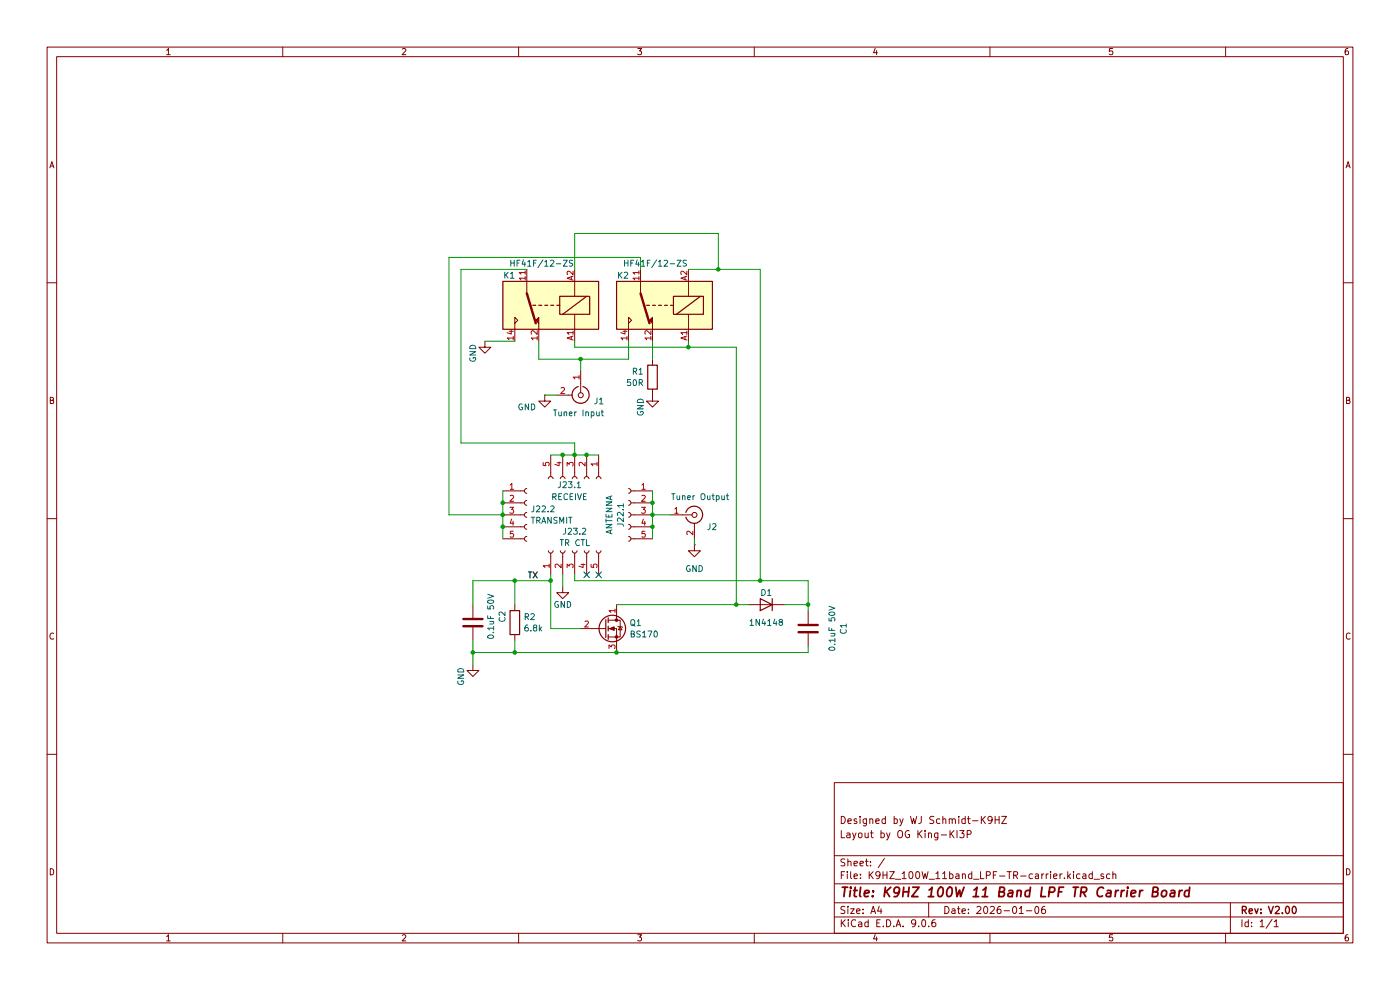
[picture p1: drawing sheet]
(kicad_sch
 (version 20250114)
 (generator "eeschema")
 (generator_version "9.0")
 (paper "A4")
 (title_block
  (title "K9HZ 100W 11 Band LPF TR Carrier Board")
  (date "2026-01-06")
  (rev "V2.00")
  (comment 1 "Layout by OG King-KI3P")
  (comment 2 "Designed by WJ Schmidt-K9HZ"))
 (lib_symbols
  (symbol "Connector:Conn_01x05_Socket"
   (pin_names
    (offset 1.016) (hide yes)) (exclude_from_sim no) (in_bom yes) (on_board yes)
   (property "Reference" "J" (at 0 7.62 0) (effects (font (size 1.27 1.27))))
   (property "Value" "Conn_01x05_Socket" (at 0 -7.62 0) (effects (font (size 1.27 1.27))))
   (property "Footprint" "" (at 0 0 0) (effects (font (size 1.27 1.27)) (hide yes)))
   (property "Datasheet" "~" (at 0 0 0) (effects (font (size 1.27 1.27)) (hide yes)))
   (property "Description" "Generic connector, single row, 01x05, script generated" (at 0 0 0) (effects (font (size 1.27 1.27)) (hide yes)))
   (property "ki_locked" "" (at 0 0 0) (effects (font (size 1.27 1.27))))
   (symbol "Conn_01x05_Socket_1_1"
    (polyline (pts (xy -1.27 5.08) (xy -0.508 5.08)) (stroke (width 0.1524) (type default)) (fill (type none)))
    (polyline (pts (xy -1.27 2.54) (xy -0.508 2.54)) (stroke (width 0.1524) (type default)) (fill (type none)))
    (polyline (pts (xy -1.27 0) (xy -0.508 0)) (stroke (width 0.1524) (type default)) (fill (type none)))
    (polyline (pts (xy -1.27 -2.54) (xy -0.508 -2.54)) (stroke (width 0.1524) (type default)) (fill (type none)))
    (polyline (pts (xy -1.27 -5.08) (xy -0.508 -5.08)) (stroke (width 0.1524) (type default)) (fill (type none)))
    (arc (start 0 4.572) (mid -0.5058 5.08) (end 0 5.588) (stroke (width 0.1524) (type default)) (fill (type none)))
    (arc (start 0 2.032) (mid -0.5058 2.54) (end 0 3.048) (stroke (width 0.1524) (type default)) (fill (type none)))
    (arc (start 0 -0.508) (mid -0.5058 0) (end 0 0.508) (stroke (width 0.1524) (type default)) (fill (type none)))
    (arc (start 0 -3.048) (mid -0.5058 -2.54) (end 0 -2.032) (stroke (width 0.1524) (type default)) (fill (type none)))
    (arc (start 0 -5.588) (mid -0.5058 -5.08) (end 0 -4.572) (stroke (width 0.1524) (type default)) (fill (type none)))
    (pin passive line (at -5.08 5.08 0) (length 3.81) (name "Pin_1" (effects (font (size 1.27 1.27)))) (number "1" (effects (font (size 1.27 1.27)))))
    (pin passive line (at -5.08 2.54 0) (length 3.81) (name "Pin_2" (effects (font (size 1.27 1.27)))) (number "2" (effects (font (size 1.27 1.27)))))
    (pin passive line (at -5.08 0 0) (length 3.81) (name "Pin_3" (effects (font (size 1.27 1.27)))) (number "3" (effects (font (size 1.27 1.27)))))
    (pin passive line (at -5.08 -2.54 0) (length 3.81) (name "Pin_4" (effects (font (size 1.27 1.27)))) (number "4" (effects (font (size 1.27 1.27)))))
    (pin passive line (at -5.08 -5.08 0) (length 3.81) (name "Pin_5" (effects (font (size 1.27 1.27)))) (number "5" (effects (font (size 1.27 1.27))))))
   (embedded_fonts no))
  (symbol "Connector:Conn_Coaxial"
   (pin_names
    (offset 1.016) (hide yes)) (exclude_from_sim no) (in_bom yes) (on_board yes)
   (property "Reference" "J" (at 0.254 3.048 0) (effects (font (size 1.27 1.27))))
   (property "Value" "Conn_Coaxial" (at 2.921 0 90) (effects (font (size 1.27 1.27))))
   (property "Footprint" "" (at 0 0 0) (effects (font (size 1.27 1.27)) (hide yes)))
   (property "Datasheet" "~" (at 0 0 0) (effects (font (size 1.27 1.27)) (hide yes)))
   (property "Description" "coaxial connector (BNC, SMA, SMB, SMC, Cinch/RCA, LEMO, ...)" (at 0 0 0) (effects (font (size 1.27 1.27)) (hide yes)))
   (symbol "Conn_Coaxial_0_1"
    (polyline (pts (xy -2.54 0) (xy -0.508 0)) (stroke (width 0) (type default)) (fill (type none)))
    (arc (start 1.778 0) (mid 0.222 -1.8079) (end -1.778 -0.508) (stroke (width 0.254) (type default)) (fill (type none)))
    (arc (start -1.778 0.508) (mid 0.2221 1.8084) (end 1.778 0) (stroke (width 0.254) (type default)) (fill (type none)))
    (circle (center 0 0) (radius 0.508) (stroke (width 0.2032) (type default)) (fill (type none)))
    (polyline (pts (xy 0 -2.54) (xy 0 -1.778)) (stroke (width 0) (type default)) (fill (type none))))
   (symbol "Conn_Coaxial_1_1"
    (pin passive line (at -5.08 0 0) (length 2.54) (name "In" (effects (font (size 1.27 1.27)))) (number "1" (effects (font (size 1.27 1.27)))))
    (pin passive line (at 0 -5.08 90) (length 2.54) (name "Ext" (effects (font (size 1.27 1.27)))) (number "2" (effects (font (size 1.27 1.27))))))
   (embedded_fonts no))
  (symbol "Device:C"
   (pin_numbers (hide yes))
   (pin_names
    (offset 0.254)) (exclude_from_sim no) (in_bom yes) (on_board yes)
   (property "Reference" "C" (at 0.635 2.54 0) (effects (font (size 1.27 1.27)) (justify left)))
   (property "Value" "C" (at 0.635 -2.54 0) (effects (font (size 1.27 1.27)) (justify left)))
   (property "Footprint" "" (at 0.9652 -3.81 0) (effects (font (size 1.27 1.27)) (hide yes)))
   (property "Datasheet" "~" (at 0 0 0) (effects (font (size 1.27 1.27)) (hide yes)))
   (property "Description" "Unpolarized capacitor" (at 0 0 0) (effects (font (size 1.27 1.27)) (hide yes)))
   (symbol "C_0_1"
    (polyline (pts (xy -2.032 0.762) (xy 2.032 0.762)) (stroke (width 0.508) (type default)) (fill (type none)))
    (polyline (pts (xy -2.032 -0.762) (xy 2.032 -0.762)) (stroke (width 0.508) (type default)) (fill (type none))))
   (symbol "C_1_1"
    (pin passive line (at 0 3.81 270) (length 2.794) (name "~" (effects (font (size 1.27 1.27)))) (number "1" (effects (font (size 1.27 1.27)))))
    (pin passive line (at 0 -3.81 90) (length 2.794) (name "~" (effects (font (size 1.27 1.27)))) (number "2" (effects (font (size 1.27 1.27))))))
   (embedded_fonts no))
  (symbol "Device:R"
   (pin_numbers (hide yes))
   (pin_names
    (offset 0)) (exclude_from_sim no) (in_bom yes) (on_board yes)
   (property "Reference" "R" (at 2.032 0 90) (effects (font (size 1.27 1.27))))
   (property "Value" "R" (at 0 0 90) (effects (font (size 1.27 1.27))))
   (property "Footprint" "" (at -1.778 0 90) (effects (font (size 1.27 1.27)) (hide yes)))
   (property "Datasheet" "~" (at 0 0 0) (effects (font (size 1.27 1.27)) (hide yes)))
   (property "Description" "Resistor" (at 0 0 0) (effects (font (size 1.27 1.27)) (hide yes)))
   (symbol "R_0_1"
    (rectangle (start -1.016 -2.54) (end 1.016 2.54) (stroke (width 0.254) (type default)) (fill (type none))))
   (symbol "R_1_1"
    (pin passive line (at 0 3.81 270) (length 1.27) (name "~" (effects (font (size 1.27 1.27)))) (number "1" (effects (font (size 1.27 1.27)))))
    (pin passive line (at 0 -3.81 90) (length 1.27) (name "~" (effects (font (size 1.27 1.27)))) (number "2" (effects (font (size 1.27 1.27))))))
   (embedded_fonts no))
  (symbol "Diode:1N4148"
   (pin_numbers (hide yes))
   (pin_names (hide yes)) (exclude_from_sim no) (in_bom yes) (on_board yes)
   (property "Reference" "D" (at 0 2.54 0) (effects (font (size 1.27 1.27))))
   (property "Value" "1N4148" (at 0 -2.54 0) (effects (font (size 1.27 1.27))))
   (property "Footprint" "Diode_THT:D_DO-35_SOD27_P7.62mm_Horizontal" (at 0 0 0) (effects (font (size 1.27 1.27)) (hide yes)))
   (property "Datasheet" "https://assets.nexperia.com/documents/data-sheet/1N4148_1N4448.pdf" (at 0 0 0) (effects (font (size 1.27 1.27)) (hide yes)))
   (property "Description" "100V 0.15A standard switching diode, DO-35" (at 0 0 0) (effects (font (size 1.27 1.27)) (hide yes)))
   (property "Sim.Device" "D" (at 0 0 0) (effects (font (size 1.27 1.27)) (hide yes)))
   (property "Sim.Pins" "1=K 2=A" (at 0 0 0) (effects (font (size 1.27 1.27)) (hide yes)))
   (symbol "1N4148_0_1"
    (polyline (pts (xy -1.27 1.27) (xy -1.27 -1.27)) (stroke (width 0.254) (type default)) (fill (type none)))
    (polyline (pts (xy 1.27 1.27) (xy 1.27 -1.27) (xy -1.27 0) (xy 1.27 1.27)) (stroke (width 0.254) (type default)) (fill (type none)))
    (polyline (pts (xy 1.27 0) (xy -1.27 0)) (stroke (width 0) (type default)) (fill (type none))))
   (symbol "1N4148_1_1"
    (pin passive line (at -3.81 0 0) (length 2.54) (name "K" (effects (font (size 1.27 1.27)))) (number "1" (effects (font (size 1.27 1.27)))))
    (pin passive line (at 3.81 0 180) (length 2.54) (name "A" (effects (font (size 1.27 1.27)))) (number "2" (effects (font (size 1.27 1.27))))))
   (embedded_fonts no))
  (symbol "GND_1"
   (power)
   (pin_numbers (hide yes))
   (pin_names
    (offset 0) (hide yes)) (exclude_from_sim no) (in_bom yes) (on_board yes)
   (property "Reference" "#PWR" (at 0 -6.35 0) (effects (font (size 1.27 1.27)) (hide yes)))
   (property "Value" "GND" (at 0 -3.81 0) (effects (font (size 1.27 1.27))))
   (property "Footprint" "" (at 0 0 0) (effects (font (size 1.27 1.27)) (hide yes)))
   (property "Datasheet" "" (at 0 0 0) (effects (font (size 1.27 1.27)) (hide yes)))
   (property "Description" "Power symbol creates a global label with name \"GND\" , ground" (at 0 0 0) (effects (font (size 1.27 1.27)) (hide yes)))
   (symbol "GND_1_0_1"
    (polyline (pts (xy 0 0) (xy 0 -1.27) (xy 1.27 -1.27) (xy 0 -2.54) (xy -1.27 -1.27) (xy 0 -1.27)) (stroke (width 0) (type default)) (fill (type none))))
   (symbol "GND_1_1_1"
    (pin power_in line (at 0 0 270) (length 0) (name "~" (effects (font (size 1.27 1.27)))) (number "1" (effects (font (size 1.27 1.27))))))
   (embedded_fonts no))
  (symbol "GND_2"
   (power)
   (pin_numbers (hide yes))
   (pin_names
    (offset 0) (hide yes)) (exclude_from_sim no) (in_bom yes) (on_board yes)
   (property "Reference" "#PWR" (at 0 -6.35 0) (effects (font (size 1.27 1.27)) (hide yes)))
   (property "Value" "GND" (at 0 -3.81 0) (effects (font (size 1.27 1.27))))
   (property "Footprint" "" (at 0 0 0) (effects (font (size 1.27 1.27)) (hide yes)))
   (property "Datasheet" "" (at 0 0 0) (effects (font (size 1.27 1.27)) (hide yes)))
   (property "Description" "Power symbol creates a global label with name \"GND\" , ground" (at 0 0 0) (effects (font (size 1.27 1.27)) (hide yes)))
   (symbol "GND_2_0_1"
    (polyline (pts (xy 0 0) (xy 0 -1.27) (xy 1.27 -1.27) (xy 0 -2.54) (xy -1.27 -1.27) (xy 0 -1.27)) (stroke (width 0) (type default)) (fill (type none))))
   (symbol "GND_2_1_1"
    (pin power_in line (at 0 0 270) (length 0) (name "~" (effects (font (size 1.27 1.27)))) (number "1" (effects (font (size 1.27 1.27))))))
   (embedded_fonts no))
  (symbol "Relay:Relay_SPDT" (exclude_from_sim no) (in_bom yes) (on_board yes)
   (property "Reference" "K" (at 11.43 3.81 0) (effects (font (size 1.27 1.27)) (justify left)))
   (property "Value" "Relay_SPDT" (at 11.43 1.27 0) (effects (font (size 1.27 1.27)) (justify left)))
   (property "Footprint" "" (at 11.43 -1.27 0) (effects (font (size 1.27 1.27)) (justify left) (hide yes)))
   (property "Datasheet" "~" (at 0 0 0) (effects (font (size 1.27 1.27)) (hide yes)))
   (property "Description" "Monostable Relay SPDT, EN50005" (at 0 0 0) (effects (font (size 1.27 1.27)) (hide yes)))
   (symbol "Relay_SPDT_0_0"
    (polyline (pts (xy 7.62 5.08) (xy 7.62 2.54) (xy 6.985 3.175) (xy 7.62 3.81)) (stroke (width 0) (type default)) (fill (type none))))
   (symbol "Relay_SPDT_0_1"
    (rectangle (start -10.16 5.08) (end 10.16 -5.08) (stroke (width 0.254) (type default)) (fill (type background)))
    (rectangle (start -8.255 1.905) (end -1.905 -1.905) (stroke (width 0.254) (type default)) (fill (type none)))
    (polyline (pts (xy -7.62 -1.905) (xy -2.54 1.905)) (stroke (width 0.254) (type default)) (fill (type none)))
    (polyline (pts (xy -5.08 5.08) (xy -5.08 1.905)) (stroke (width 0) (type default)) (fill (type none)))
    (polyline (pts (xy -5.08 -5.08) (xy -5.08 -1.905)) (stroke (width 0) (type default)) (fill (type none)))
    (polyline (pts (xy -1.905 0) (xy -1.27 0)) (stroke (width 0.254) (type default)) (fill (type none)))
    (polyline (pts (xy -0.635 0) (xy 0 0)) (stroke (width 0.254) (type default)) (fill (type none)))
    (polyline (pts (xy 0.635 0) (xy 1.27 0)) (stroke (width 0.254) (type default)) (fill (type none)))
    (polyline (pts (xy 1.905 0) (xy 2.54 0)) (stroke (width 0.254) (type default)) (fill (type none)))
    (polyline (pts (xy 2.54 5.08) (xy 2.54 2.54) (xy 3.175 3.175) (xy 2.54 3.81)) (stroke (width 0) (type default)) (fill (type outline)))
    (polyline (pts (xy 3.175 0) (xy 3.81 0)) (stroke (width 0.254) (type default)) (fill (type none)))
    (polyline (pts (xy 5.08 -2.54) (xy 3.175 3.81)) (stroke (width 0.508) (type default)) (fill (type none)))
    (polyline (pts (xy 5.08 -2.54) (xy 5.08 -5.08)) (stroke (width 0) (type default)) (fill (type none))))
   (symbol "Relay_SPDT_1_1"
    (pin passive line (at -5.08 7.62 270) (length 2.54) (name "~" (effects (font (size 1.27 1.27)))) (number "A1" (effects (font (size 1.27 1.27)))))
    (pin passive line (at -5.08 -7.62 90) (length 2.54) (name "~" (effects (font (size 1.27 1.27)))) (number "A2" (effects (font (size 1.27 1.27)))))
    (pin passive line (at 2.54 7.62 270) (length 2.54) (name "~" (effects (font (size 1.27 1.27)))) (number "12" (effects (font (size 1.27 1.27)))))
    (pin passive line (at 5.08 -7.62 90) (length 2.54) (name "~" (effects (font (size 1.27 1.27)))) (number "11" (effects (font (size 1.27 1.27)))))
    (pin passive line (at 7.62 7.62 270) (length 2.54) (name "~" (effects (font (size 1.27 1.27)))) (number "14" (effects (font (size 1.27 1.27))))))
   (embedded_fonts no))
  (symbol "Transistor_FET:BS170"
   (pin_names (hide yes)) (exclude_from_sim no) (in_bom yes) (on_board yes)
   (property "Reference" "Q" (at 5.08 1.905 0) (effects (font (size 1.27 1.27)) (justify left)))
   (property "Value" "BS170" (at 5.08 0 0) (effects (font (size 1.27 1.27)) (justify left)))
   (property "Footprint" "Package_TO_SOT_THT:TO-92_Inline" (at 5.08 -1.905 0) (effects (font (size 1.27 1.27)
    (italic yes)) (justify left) (hide yes)))
   (property "Datasheet" "https://www.onsemi.com/pub/Collateral/BS170-D.PDF" (at 5.08 -3.81 0) (effects (font (size 1.27 1.27)) (justify left) (hide yes)))
   (property "Description" "0.5A Id, 60V Vds, N-Channel MOSFET, TO-92" (at 0 0 0) (effects (font (size 1.27 1.27)) (hide yes)))
   (symbol "BS170_0_1"
    (polyline (pts (xy 0.254 1.905) (xy 0.254 -1.905)) (stroke (width 0.254) (type default)) (fill (type none)))
    (polyline (pts (xy 0.254 0) (xy -2.54 0)) (stroke (width 0) (type default)) (fill (type none)))
    (polyline (pts (xy 0.762 2.286) (xy 0.762 1.27)) (stroke (width 0.254) (type default)) (fill (type none)))
    (polyline (pts (xy 0.762 0.508) (xy 0.762 -0.508)) (stroke (width 0.254) (type default)) (fill (type none)))
    (polyline (pts (xy 0.762 -1.27) (xy 0.762 -2.286)) (stroke (width 0.254) (type default)) (fill (type none)))
    (polyline (pts (xy 0.762 -1.778) (xy 3.302 -1.778) (xy 3.302 1.778) (xy 0.762 1.778)) (stroke (width 0) (type default)) (fill (type none)))
    (polyline (pts (xy 1.016 0) (xy 2.032 0.381) (xy 2.032 -0.381) (xy 1.016 0)) (stroke (width 0) (type default)) (fill (type outline)))
    (circle (center 1.651 0) (radius 2.794) (stroke (width 0.254) (type default)) (fill (type none)))
    (polyline (pts (xy 2.54 2.54) (xy 2.54 1.778)) (stroke (width 0) (type default)) (fill (type none)))
    (circle (center 2.54 1.778) (radius 0.254) (stroke (width 0) (type default)) (fill (type outline)))
    (circle (center 2.54 -1.778) (radius 0.254) (stroke (width 0) (type default)) (fill (type outline)))
    (polyline (pts (xy 2.54 -2.54) (xy 2.54 0) (xy 0.762 0)) (stroke (width 0) (type default)) (fill (type none)))
    (polyline (pts (xy 2.794 0.508) (xy 2.921 0.381) (xy 3.683 0.381) (xy 3.81 0.254)) (stroke (width 0) (type default)) (fill (type none)))
    (polyline (pts (xy 3.302 0.381) (xy 2.921 -0.254) (xy 3.683 -0.254) (xy 3.302 0.381)) (stroke (width 0) (type default)) (fill (type none))))
   (symbol "BS170_1_1"
    (pin input line (at -5.08 0 0) (length 2.54) (name "G" (effects (font (size 1.27 1.27)))) (number "2" (effects (font (size 1.27 1.27)))))
    (pin passive line (at 2.54 5.08 270) (length 2.54) (name "D" (effects (font (size 1.27 1.27)))) (number "1" (effects (font (size 1.27 1.27)))))
    (pin passive line (at 2.54 -5.08 90) (length 2.54) (name "S" (effects (font (size 1.27 1.27)))) (number "3" (effects (font (size 1.27 1.27))))))
   (embedded_fonts no))
  (symbol "power:GND"
   (power)
   (pin_names
    (offset 0)) (exclude_from_sim no) (in_bom yes) (on_board yes)
   (property "Reference" "#PWR" (at 0 -6.35 0) (effects (font (size 1.27 1.27)) (hide yes)))
   (property "Value" "GND" (at 0 -3.81 0) (effects (font (size 1.27 1.27))))
   (property "Footprint" "" (at 0 0 0) (effects (font (size 1.27 1.27)) (hide yes)))
   (property "Datasheet" "" (at 0 0 0) (effects (font (size 1.27 1.27)) (hide yes)))
   (property "Description" "Power symbol creates a global label with name \"GND\" , ground" (at 0 0 0) (effects (font (size 1.27 1.27)) (hide yes)))
   (symbol "GND_0_1"
    (polyline (pts (xy 0 0) (xy 0 -1.27) (xy 1.27 -1.27) (xy 0 -2.54) (xy -1.27 -1.27) (xy 0 -1.27)) (stroke (width 0) (type default)) (fill (type none))))
   (symbol "GND_1_1"
    (pin power_in line (at 0 0 270) (length 0) (hide yes) (name "GND" (effects (font (size 1.27 1.27)))) (number "1" (effects (font (size 1.27 1.27))))))
   (embedded_fonts no)))
 (junction
  (at 156.21 128.27)
  (diameter 0)
  (color 0 0 0 0))
 (junction
  (at 106.68 106.68)
  (diameter 0)
  (color 0 0 0 0))
 (junction
  (at 138.43 111.76)
  (diameter 0)
  (color 0 0 0 0))
 (junction
  (at 138.43 106.68)
  (diameter 0)
  (color 0 0 0 0))
 (junction
  (at 161.29 123.19)
  (diameter 0)
  (color 0 0 0 0))
 (junction
  (at 106.68 109.22)
  (diameter 0)
  (color 0 0 0 0))
 (junction
  (at 121.92 96.52)
  (diameter 0)
  (color 0 0 0 0))
 (junction
  (at 152.4 57.15)
  (diameter 0)
  (color 0 0 0 0))
 (junction
  (at 138.43 109.22)
  (diameter 0)
  (color 0 0 0 0))
 (junction
  (at 106.68 111.76)
  (diameter 0)
  (color 0 0 0 0))
 (junction
  (at 124.46 96.52)
  (diameter 0)
  (color 0 0 0 0))
 (junction
  (at 100.33 138.43)
  (diameter 0)
  (color 0 0 0 0))
 (junction
  (at 116.84 123.19)
  (diameter 0)
  (color 0 0 0 0))
 (junction
  (at 109.22 123.19)
  (diameter 0)
  (color 0 0 0 0))
 (junction
  (at 130.81 138.43)
  (diameter 0)
  (color 0 0 0 0))
 (junction
  (at 119.38 96.52)
  (diameter 0)
  (color 0 0 0 0))
 (junction
  (at 109.22 138.43)
  (diameter 0)
  (color 0 0 0 0))
 (junction
  (at 171.45 128.27)
  (diameter 0)
  (color 0 0 0 0))
 (junction
  (at 123.19 76.2)
  (diameter 0)
  (color 0 0 0 0))
 (junction
  (at 146.05 73.66)
  (diameter 0)
  (color 0 0 0 0))
 (no_connect
  (at 124.46 121.92))
 (no_connect
  (at 127 121.92))
 (wire
  (pts (xy 100.33 123.19) (xy 109.22 123.19))
  (stroke (width 0) (type default)))
 (wire
  (pts (xy 109.22 123.19) (xy 116.84 123.19))
  (stroke (width 0) (type default)))
 (wire
  (pts (xy 171.45 128.27) (xy 171.45 129.54))
  (stroke (width 0) (type default)))
 (wire
  (pts (xy 146.05 57.15) (xy 152.4 57.15))
  (stroke (width 0) (type default)))
 (wire
  (pts (xy 121.92 96.52) (xy 124.46 96.52))
  (stroke (width 0) (type default)))
 (wire
  (pts (xy 95.25 54.61) (xy 95.25 109.22))
  (stroke (width 0) (type default)))
 (wire
  (pts (xy 106.68 109.22) (xy 106.68 111.76))
  (stroke (width 0) (type default)))
 (wire
  (pts (xy 121.92 49.53) (xy 152.4 49.53))
  (stroke (width 0) (type default)))
 (wire
  (pts (xy 121.92 123.19) (xy 161.29 123.19))
  (stroke (width 0) (type default)))
 (wire
  (pts (xy 95.25 109.22) (xy 106.68 109.22))
  (stroke (width 0) (type default)))
 (wire
  (pts (xy 130.81 128.27) (xy 156.21 128.27))
  (stroke (width 0) (type default)))
 (wire
  (pts (xy 121.92 73.66) (xy 146.05 73.66))
  (stroke (width 0) (type default)))
 (wire
  (pts (xy 135.89 54.61) (xy 95.25 54.61))
  (stroke (width 0) (type default)))
 (wire
  (pts (xy 119.38 121.92) (xy 119.38 124.46))
  (stroke (width 0) (type default)))
 (wire
  (pts (xy 100.33 140.97) (xy 100.33 138.43))
  (stroke (width 0) (type default)))
 (wire
  (pts (xy 161.29 123.19) (xy 171.45 123.19))
  (stroke (width 0) (type default)))
 (wire
  (pts (xy 138.43 106.68) (xy 138.43 109.22))
  (stroke (width 0) (type default)))
 (wire
  (pts (xy 102.87 72.39) (xy 109.22 72.39))
  (stroke (width 0) (type default)))
 (wire
  (pts (xy 152.4 49.53) (xy 152.4 57.15))
  (stroke (width 0) (type default)))
 (wire
  (pts (xy 109.22 123.19) (xy 109.22 128.27))
  (stroke (width 0) (type default)))
 (wire
  (pts (xy 138.43 104.14) (xy 138.43 106.68))
  (stroke (width 0) (type default)))
 (wire
  (pts (xy 100.33 128.27) (xy 100.33 123.19))
  (stroke (width 0) (type default)))
 (wire
  (pts (xy 171.45 137.16) (xy 171.45 138.43))
  (stroke (width 0) (type default)))
 (wire
  (pts (xy 114.3 76.2) (xy 123.19 76.2))
  (stroke (width 0) (type default)))
 (wire
  (pts (xy 121.92 96.52) (xy 121.92 93.98))
  (stroke (width 0) (type default)))
 (wire
  (pts (xy 123.19 76.2) (xy 133.35 76.2))
  (stroke (width 0) (type default)))
 (wire
  (pts (xy 121.92 93.98) (xy 97.79 93.98))
  (stroke (width 0) (type default)))
 (wire
  (pts (xy 106.68 111.76) (xy 106.68 114.3))
  (stroke (width 0) (type default)))
 (wire
  (pts (xy 133.35 76.2) (xy 133.35 72.39))
  (stroke (width 0) (type default)))
 (wire
  (pts (xy 119.38 96.52) (xy 121.92 96.52))
  (stroke (width 0) (type default)))
 (wire
  (pts (xy 147.32 114.3) (xy 147.32 115.57))
  (stroke (width 0) (type default)))
 (wire
  (pts (xy 97.79 93.98) (xy 97.79 57.15))
  (stroke (width 0) (type default)))
 (wire
  (pts (xy 123.19 76.2) (xy 123.19 78.74))
  (stroke (width 0) (type default)))
 (wire
  (pts (xy 171.45 128.27) (xy 166.37 128.27))
  (stroke (width 0) (type default)))
 (wire
  (pts (xy 138.43 111.76) (xy 138.43 114.3))
  (stroke (width 0) (type default)))
 (wire
  (pts (xy 171.45 123.19) (xy 171.45 128.27))
  (stroke (width 0) (type default)))
 (wire
  (pts (xy 156.21 73.66) (xy 156.21 128.27))
  (stroke (width 0) (type default)))
 (wire
  (pts (xy 138.43 109.22) (xy 138.43 111.76))
  (stroke (width 0) (type default)))
 (wire
  (pts (xy 116.84 96.52) (xy 119.38 96.52))
  (stroke (width 0) (type default)))
 (wire
  (pts (xy 109.22 138.43) (xy 130.81 138.43))
  (stroke (width 0) (type default)))
 (wire
  (pts (xy 121.92 72.39) (xy 121.92 73.66))
  (stroke (width 0) (type default)))
 (wire
  (pts (xy 100.33 138.43) (xy 109.22 138.43))
  (stroke (width 0) (type default)))
 (wire
  (pts (xy 106.68 106.68) (xy 106.68 109.22))
  (stroke (width 0) (type default)))
 (wire
  (pts (xy 135.89 57.15) (xy 135.89 54.61))
  (stroke (width 0) (type default)))
 (wire
  (pts (xy 124.46 96.52) (xy 127 96.52))
  (stroke (width 0) (type default)))
 (wire
  (pts (xy 146.05 73.66) (xy 146.05 72.39))
  (stroke (width 0) (type default)))
 (wire
  (pts (xy 156.21 73.66) (xy 146.05 73.66))
  (stroke (width 0) (type default)))
 (wire
  (pts (xy 156.21 128.27) (xy 158.75 128.27))
  (stroke (width 0) (type default)))
 (wire
  (pts (xy 115.57 83.82) (xy 118.11 83.82))
  (stroke (width 0) (type default)))
 (wire
  (pts (xy 138.43 109.22) (xy 142.24 109.22))
  (stroke (width 0) (type default)))
 (wire
  (pts (xy 121.92 57.15) (xy 121.92 49.53))
  (stroke (width 0) (type default)))
 (wire
  (pts (xy 116.84 123.19) (xy 116.84 133.35))
  (stroke (width 0) (type default)))
 (wire
  (pts (xy 114.3 72.39) (xy 114.3 76.2))
  (stroke (width 0) (type default)))
 (wire
  (pts (xy 138.43 72.39) (xy 138.43 76.2))
  (stroke (width 0) (type default)))
 (wire
  (pts (xy 100.33 138.43) (xy 100.33 135.89))
  (stroke (width 0) (type default)))
 (wire
  (pts (xy 106.68 104.14) (xy 106.68 106.68))
  (stroke (width 0) (type default)))
 (wire
  (pts (xy 161.29 57.15) (xy 152.4 57.15))
  (stroke (width 0) (type default)))
 (wire
  (pts (xy 116.84 133.35) (xy 123.19 133.35))
  (stroke (width 0) (type default)))
 (wire
  (pts (xy 116.84 123.19) (xy 116.84 121.92))
  (stroke (width 0) (type default)))
 (wire
  (pts (xy 121.92 121.92) (xy 121.92 123.19))
  (stroke (width 0) (type default)))
 (wire
  (pts (xy 171.45 138.43) (xy 130.81 138.43))
  (stroke (width 0) (type default)))
 (wire
  (pts (xy 111.76 57.15) (xy 97.79 57.15))
  (stroke (width 0) (type default)))
 (wire
  (pts (xy 161.29 57.15) (xy 161.29 123.19))
  (stroke (width 0) (type default)))
 (wire
  (pts (xy 109.22 138.43) (xy 109.22 135.89))
  (stroke (width 0) (type default)))
 (label "TX"
  (at 114.3 123.19 180)
  (effects (font (size 1.27 1.27)
    (bold yes)) (justify right bottom)))
 (symbol
  (lib_id "power:GND")
  (at 102.87 72.39 0)
  (mirror y)
  (unit 1)
  (exclude_from_sim no)
  (in_bom yes)
  (on_board yes)
  (dnp no)
  (property "Reference" "#PWR04" (at 102.87 78.74 0) (effects (font (size 1.27 1.27)) (hide yes)))
  (property "Value" "GND" (at 100.33 74.93 90) (effects (font (size 1.27 1.27))))
  (property "Footprint" "" (at 102.87 72.39 0) (effects (font (size 1.27 1.27)) (hide yes)))
  (property "Datasheet" "" (at 102.87 72.39 0) (effects (font (size 1.27 1.27)) (hide yes)))
  (property "Description" "" (at 102.87 72.39 0) (effects (font (size 1.27 1.27)) (hide yes)))
  (pin "1"))
 (symbol
  (lib_id "Relay:Relay_SPDT")
  (at 116.84 64.77 180)
  (unit 1)
  (exclude_from_sim no)
  (in_bom yes)
  (on_board yes)
  (dnp no)
  (property "Reference" "K1" (at 106.68 58.42 0) (effects (font (size 1.27 1.27)) (justify right)))
  (property "Value" "HF41F/12-ZS" (at 107.95 55.88 0) (effects (font (size 1.27 1.27)) (justify right)))
  (property "Footprint" "T41_Library:Relay_SPDT_HF41F12-ZS" (at 105.41 63.5 0) (effects (font (size 1.27 1.27)) (justify left) (hide yes)))
  (property "Datasheet" "~" (at 116.84 64.77 0) (effects (font (size 1.27 1.27)) (hide yes)))
  (property "Description" "" (at 116.84 64.77 0) (effects (font (size 1.27 1.27)) (hide yes)))
  (property "Mouser Part Number" "" (at 116.84 64.77 0) (effects (font (size 1.27 1.27)) (hide yes)))
  (property "taydaelectronics.com" "" (at 116.84 64.77 0) (effects (font (size 1.27 1.27)) (hide yes)))
  (pin "A1")
  (pin "12")
  (pin "14")
  (pin "A2")
  (pin "11"))
 (symbol
  (lib_name "GND_2")
  (lib_id "power:GND")
  (at 147.32 115.57 0)
  (unit 1)
  (exclude_from_sim no)
  (in_bom yes)
  (on_board yes)
  (dnp no)
  (fields_autoplaced yes)
  (property "Reference" "#PWR03" (at 147.32 121.92 0) (effects (font (size 1.27 1.27)) (hide yes)))
  (property "Value" "GND" (at 147.32 120.65 0) (effects (font (size 1.27 1.27))))
  (property "Footprint" "" (at 147.32 115.57 0) (effects (font (size 1.27 1.27)) (hide yes)))
  (property "Datasheet" "" (at 147.32 115.57 0) (effects (font (size 1.27 1.27)) (hide yes)))
  (property "Description" "Power symbol creates a global label with name \"GND\" , ground" (at 147.32 115.57 0) (effects (font (size 1.27 1.27)) (hide yes)))
  (pin "1"))
 (symbol
  (lib_id "Device:R")
  (at 138.43 80.01 0)
  (mirror y)
  (unit 1)
  (exclude_from_sim no)
  (in_bom yes)
  (on_board yes)
  (dnp no)
  (property "Reference" "R1" (at 136.652 78.7979 0) (effects (font (size 1.27 1.27)) (justify left)))
  (property "Value" "50R" (at 136.652 81.2221 0) (effects (font (size 1.27 1.27)) (justify left)))
  (property "Footprint" "Resistor_SMD:R_1206_3216Metric" (at 140.208 80.01 90) (effects (font (size 1.27 1.27)) (hide yes)))
  (property "Datasheet" "~" (at 138.43 80.01 0) (effects (font (size 1.27 1.27)) (hide yes)))
  (property "Description" "" (at 138.43 80.01 0) (effects (font (size 1.27 1.27)) (hide yes)))
  (property "Mouser Part Number" "71-CRCW120649R9FKEAC" (at 138.43 80.01 0) (effects (font (size 1.27 1.27)) (hide yes)))
  (property "taydaelectronics.com" "" (at 138.43 80.01 0) (effects (font (size 1.27 1.27)) (hide yes)))
  (pin "1")
  (pin "2"))
 (symbol
  (lib_id "power:GND")
  (at 138.43 83.82 0)
  (mirror y)
  (unit 1)
  (exclude_from_sim no)
  (in_bom yes)
  (on_board yes)
  (dnp no)
  (property "Reference" "#PWR05" (at 138.43 90.17 0) (effects (font (size 1.27 1.27)) (hide yes)))
  (property "Value" "GND" (at 135.89 86.36 90) (effects (font (size 1.27 1.27))))
  (property "Footprint" "" (at 138.43 83.82 0) (effects (font (size 1.27 1.27)) (hide yes)))
  (property "Datasheet" "" (at 138.43 83.82 0) (effects (font (size 1.27 1.27)) (hide yes)))
  (property "Description" "" (at 138.43 83.82 0) (effects (font (size 1.27 1.27)) (hide yes)))
  (pin "1"))
 (symbol
  (lib_id "Connector:Conn_01x05_Socket")
  (at 133.35 109.22 0)
  (mirror y)
  (unit 1)
  (exclude_from_sim no)
  (in_bom yes)
  (on_board yes)
  (dnp no)
  (fields_autoplaced yes)
  (property "Reference" "J22.1" (at 131.6807 109.22 90) (effects (font (size 1.27 1.27))))
  (property "Value" "ANTENNA" (at 129.2565 109.22 90) (effects (font (size 1.27 1.27))))
  (property "Footprint" "Connector_PinSocket_2.54mm:PinSocket_1x05_P2.54mm_Vertical" (at 133.35 109.22 0) (effects (font (size 1.27 1.27)) (hide yes)))
  (property "Datasheet" "~" (at 133.35 109.22 0) (effects (font (size 1.27 1.27)) (hide yes)))
  (property "Description" "" (at 133.35 109.22 0) (effects (font (size 1.27 1.27)) (hide yes)))
  (property "Mouser Part Number" "" (at 133.35 109.22 0) (effects (font (size 1.27 1.27)) (hide yes)))
  (property "taydaelectronics.com" "A-5776" (at 133.35 109.22 0) (effects (font (size 1.27 1.27)) (hide yes)))
  (pin "4")
  (pin "3")
  (pin "1")
  (pin "2")
  (pin "5"))
 (symbol
  (lib_id "power:GND")
  (at 119.38 124.46 0)
  (mirror y)
  (unit 1)
  (exclude_from_sim no)
  (in_bom yes)
  (on_board yes)
  (dnp no)
  (property "Reference" "#PWR0205" (at 119.38 130.81 0) (effects (font (size 1.27 1.27)) (hide yes)))
  (property "Value" "GND" (at 119.38 128.27 0) (effects (font (size 1.27 1.27))))
  (property "Footprint" "" (at 119.38 124.46 0) (effects (font (size 1.27 1.27)) (hide yes)))
  (property "Datasheet" "" (at 119.38 124.46 0) (effects (font (size 1.27 1.27)) (hide yes)))
  (property "Description" "" (at 119.38 124.46 0) (effects (font (size 1.27 1.27)) (hide yes)))
  (pin "1"))
 (symbol
  (lib_id "Connector:Conn_01x05_Socket")
  (at 121.92 116.84 90)
  (unit 1)
  (exclude_from_sim no)
  (in_bom yes)
  (on_board yes)
  (dnp no)
  (fields_autoplaced yes)
  (property "Reference" "J23.2" (at 121.92 112.7465 90) (effects (font (size 1.27 1.27))))
  (property "Value" "TR CTL" (at 121.92 115.1707 90) (effects (font (size 1.27 1.27))))
  (property "Footprint" "Connector_PinSocket_2.54mm:PinSocket_1x05_P2.54mm_Vertical" (at 121.92 116.84 0) (effects (font (size 1.27 1.27)) (hide yes)))
  (property "Datasheet" "~" (at 121.92 116.84 0) (effects (font (size 1.27 1.27)) (hide yes)))
  (property "Description" "" (at 121.92 116.84 0) (effects (font (size 1.27 1.27)) (hide yes)))
  (property "Mouser Part Number" "" (at 121.92 116.84 0) (effects (font (size 1.27 1.27)) (hide yes)))
  (property "taydaelectronics.com" "" (at 121.92 116.84 0) (effects (font (size 1.27 1.27)) (hide yes)))
  (pin "4")
  (pin "3")
  (pin "1")
  (pin "2")
  (pin "5"))
 (symbol
  (lib_id "Connector:Conn_01x05_Socket")
  (at 121.92 101.6 270)
  (unit 1)
  (exclude_from_sim no)
  (in_bom yes)
  (on_board yes)
  (dnp no)
  (property "Reference" "J23.1" (at 118.11 102.87 90) (effects (font (size 1.27 1.27)) (justify left)))
  (property "Value" "RECEIVE" (at 116.84 105.41 90) (effects (font (size 1.27 1.27)) (justify left)))
  (property "Footprint" "Connector_PinSocket_2.54mm:PinSocket_1x05_P2.54mm_Vertical" (at 121.92 101.6 0) (effects (font (size 1.27 1.27)) (hide yes)))
  (property "Datasheet" "~" (at 121.92 101.6 0) (effects (font (size 1.27 1.27)) (hide yes)))
  (property "Description" "" (at 121.92 101.6 0) (effects (font (size 1.27 1.27)) (hide yes)))
  (property "Mouser Part Number" "" (at 121.92 101.6 0) (effects (font (size 1.27 1.27)) (hide yes)))
  (property "taydaelectronics.com" "A-5776" (at 121.92 101.6 0) (effects (font (size 1.27 1.27)) (hide yes)))
  (pin "4")
  (pin "3")
  (pin "1")
  (pin "2")
  (pin "5"))
 (symbol
  (lib_id "Device:R")
  (at 109.22 132.08 0)
  (unit 1)
  (exclude_from_sim no)
  (in_bom yes)
  (on_board yes)
  (dnp no)
  (fields_autoplaced yes)
  (property "Reference" "R2" (at 110.998 130.8679 0) (effects (font (size 1.27 1.27)) (justify left)))
  (property "Value" "6.8k" (at 110.998 133.2921 0) (effects (font (size 1.27 1.27)) (justify left)))
  (property "Footprint" "Resistor_SMD:R_1206_3216Metric" (at 107.442 132.08 90) (effects (font (size 1.27 1.27)) (hide yes)))
  (property "Datasheet" "~" (at 109.22 132.08 0) (effects (font (size 1.27 1.27)) (hide yes)))
  (property "Description" "" (at 109.22 132.08 0) (effects (font (size 1.27 1.27)) (hide yes)))
  (property "Mouser Part Number" "652-CR1206JW-682ELF" (at 109.22 132.08 0) (effects (font (size 1.27 1.27)) (hide yes)))
  (property "taydaelectronics.com" "" (at 109.22 132.08 0) (effects (font (size 1.27 1.27)) (hide yes)))
  (pin "1")
  (pin "2"))
 (symbol
  (lib_id "Transistor_FET:BS170")
  (at 128.27 133.35 0)
  (unit 1)
  (exclude_from_sim no)
  (in_bom yes)
  (on_board yes)
  (dnp no)
  (fields_autoplaced yes)
  (property "Reference" "Q1" (at 133.477 132.1379 0) (effects (font (size 1.27 1.27)) (justify left)))
  (property "Value" "BS170" (at 133.477 134.5621 0) (effects (font (size 1.27 1.27)) (justify left)))
  (property "Footprint" "Package_TO_SOT_THT:TO-92_Inline" (at 133.35 135.255 0) (effects (font (size 1.27 1.27)
    (italic yes)) (justify left) (hide yes)))
  (property "Datasheet" "https://www.onsemi.com/pub/Collateral/BS170-D.PDF" (at 133.35 137.16 0) (effects (font (size 1.27 1.27)) (justify left) (hide yes)))
  (property "Description" "" (at 128.27 133.35 0) (effects (font (size 1.27 1.27)) (hide yes)))
  (property "Mouser Part Number" "512-BS170" (at 128.27 133.35 0) (effects (font (size 1.27 1.27)) (hide yes)))
  (property "taydaelectronics.com" "" (at 128.27 133.35 0) (effects (font (size 1.27 1.27)) (hide yes)))
  (pin "3")
  (pin "2")
  (pin "1"))
 (symbol
  (lib_id "Device:C")
  (at 171.45 133.35 0)
  (unit 1)
  (exclude_from_sim no)
  (in_bom yes)
  (on_board yes)
  (dnp no)
  (property "Reference" "C1" (at 178.9542 133.35 90) (effects (font (size 1.27 1.27))))
  (property "Value" "0.1uF 50V" (at 176.53 133.35 90) (effects (font (size 1.27 1.27))))
  (property "Footprint" "Capacitor_SMD:C_1206_3216Metric" (at 172.4152 137.16 0) (effects (font (size 1.27 1.27)) (hide yes)))
  (property "Datasheet" "~" (at 171.45 133.35 0) (effects (font (size 1.27 1.27)) (hide yes)))
  (property "Description" "" (at 171.45 133.35 0) (effects (font (size 1.27 1.27)) (hide yes)))
  (property "Mouser Part Number" "581-12065F104K4" (at 171.45 133.35 0) (effects (font (size 1.27 1.27)) (hide yes)))
  (property "taydaelectronics.com" "" (at 171.45 133.35 0) (effects (font (size 1.27 1.27)) (hide yes)))
  (pin "2")
  (pin "1"))
 (symbol
  (lib_id "Device:C")
  (at 100.33 132.08 0)
  (unit 1)
  (exclude_from_sim no)
  (in_bom yes)
  (on_board yes)
  (dnp no)
  (property "Reference" "C2" (at 106.5642 130.81 90) (effects (font (size 1.27 1.27))))
  (property "Value" "0.1uF 50V" (at 104.14 130.81 90) (effects (font (size 1.27 1.27))))
  (property "Footprint" "Capacitor_SMD:C_1206_3216Metric" (at 101.2952 135.89 0) (effects (font (size 1.27 1.27)) (hide yes)))
  (property "Datasheet" "~" (at 100.33 132.08 0) (effects (font (size 1.27 1.27)) (hide yes)))
  (property "Description" "" (at 100.33 132.08 0) (effects (font (size 1.27 1.27)) (hide yes)))
  (property "Mouser Part Number" "581-12065F104K4" (at 100.33 132.08 0) (effects (font (size 1.27 1.27)) (hide yes)))
  (property "taydaelectronics.com" "" (at 100.33 132.08 0) (effects (font (size 1.27 1.27)) (hide yes)))
  (pin "2")
  (pin "1"))
 (symbol
  (lib_id "Connector:Conn_Coaxial")
  (at 147.32 109.22 0)
  (unit 1)
  (exclude_from_sim no)
  (in_bom yes)
  (on_board yes)
  (dnp no)
  (property "Reference" "J2" (at 149.86 111.76 0) (effects (font (size 1.27 1.27)) (justify left)))
  (property "Value" "Tuner Output" (at 142.24 105.41 0) (effects (font (size 1.27 1.27)) (justify left)))
  (property "Footprint" "Connector_Coaxial:SMA_Amphenol_901-144_Vertical" (at 147.32 109.22 0) (effects (font (size 1.27 1.27)) (hide yes)))
  (property "Datasheet" " ~" (at 147.32 109.22 0) (effects (font (size 1.27 1.27)) (hide yes)))
  (property "Description" "" (at 147.32 109.22 0) (effects (font (size 1.27 1.27))))
  (property "Mouser Part Number" "712-CONSMA001-G" (at 147.32 109.22 0) (effects (font (size 1.27 1.27)) (hide yes)))
  (property "taydaelectronics.com" "" (at 147.32 109.22 0) (effects (font (size 1.27 1.27)) (hide yes)))
  (pin "1")
  (pin "2"))
 (symbol
  (lib_name "GND_1")
  (lib_id "power:GND")
  (at 115.57 83.82 0)
  (unit 1)
  (exclude_from_sim no)
  (in_bom yes)
  (on_board yes)
  (dnp no)
  (property "Reference" "#PWR02" (at 115.57 90.17 0) (effects (font (size 1.27 1.27)) (hide yes)))
  (property "Value" "GND" (at 111.76 86.36 0) (effects (font (size 1.27 1.27))))
  (property "Footprint" "" (at 115.57 83.82 0) (effects (font (size 1.27 1.27)) (hide yes)))
  (property "Datasheet" "" (at 115.57 83.82 0) (effects (font (size 1.27 1.27)) (hide yes)))
  (property "Description" "Power symbol creates a global label with name \"GND\" , ground" (at 115.57 83.82 0) (effects (font (size 1.27 1.27)) (hide yes)))
  (pin "1"))
 (symbol
  (lib_id "Diode:1N4148")
  (at 162.56 128.27 180)
  (unit 1)
  (exclude_from_sim no)
  (in_bom yes)
  (on_board yes)
  (dnp no)
  (property "Reference" "D1" (at 162.56 125.73 0) (effects (font (size 1.27 1.27))))
  (property "Value" "1N4148" (at 162.56 132.08 0) (effects (font (size 1.27 1.27))))
  (property "Footprint" "Diode_THT:D_DO-35_SOD27_P7.62mm_Horizontal" (at 162.56 128.27 0) (effects (font (size 1.27 1.27)) (hide yes)))
  (property "Datasheet" "https://assets.nexperia.com/documents/data-sheet/1N4148_1N4448.pdf" (at 162.56 128.27 0) (effects (font (size 1.27 1.27)) (hide yes)))
  (property "Description" "" (at 162.56 128.27 0) (effects (font (size 1.27 1.27)) (hide yes)))
  (property "Mouser Part Number" "512-1N4148" (at 162.56 128.27 0) (effects (font (size 1.27 1.27)) (hide yes)))
  (property "taydaelectronics.com" "" (at 162.56 128.27 0) (effects (font (size 1.27 1.27)) (hide yes)))
  (pin "2")
  (pin "1"))
 (symbol
  (lib_id "Connector:Conn_01x05_Socket")
  (at 111.76 109.22 0)
  (unit 1)
  (exclude_from_sim no)
  (in_bom yes)
  (on_board yes)
  (dnp no)
  (property "Reference" "J22.2" (at 112.4712 108.0079 0) (effects (font (size 1.27 1.27)) (justify left)))
  (property "Value" "TRANSMIT" (at 112.4712 110.4321 0) (effects (font (size 1.27 1.27)) (justify left)))
  (property "Footprint" "Connector_PinSocket_2.54mm:PinSocket_1x05_P2.54mm_Vertical" (at 111.76 109.22 0) (effects (font (size 1.27 1.27)) (hide yes)))
  (property "Datasheet" "~" (at 111.76 109.22 0) (effects (font (size 1.27 1.27)) (hide yes)))
  (property "Description" "" (at 111.76 109.22 0) (effects (font (size 1.27 1.27)) (hide yes)))
  (property "Mouser Part Number" "" (at 111.76 109.22 0) (effects (font (size 1.27 1.27)) (hide yes)))
  (property "taydaelectronics.com" "" (at 111.76 109.22 0) (effects (font (size 1.27 1.27)) (hide yes)))
  (pin "4")
  (pin "3")
  (pin "1")
  (pin "2")
  (pin "5"))
 (symbol
  (lib_id "Relay:Relay_SPDT")
  (at 140.97 64.77 180)
  (unit 1)
  (exclude_from_sim no)
  (in_bom yes)
  (on_board yes)
  (dnp no)
  (property "Reference" "K2" (at 130.81 58.42 0) (effects (font (size 1.27 1.27)) (justify right)))
  (property "Value" "HF41F/12-ZS" (at 132.08 55.88 0) (effects (font (size 1.27 1.27)) (justify right)))
  (property "Footprint" "T41_Library:Relay_SPDT_HF41F12-ZS" (at 129.54 63.5 0) (effects (font (size 1.27 1.27)) (justify left) (hide yes)))
  (property "Datasheet" "~" (at 140.97 64.77 0) (effects (font (size 1.27 1.27)) (hide yes)))
  (property "Description" "" (at 140.97 64.77 0) (effects (font (size 1.27 1.27)) (hide yes)))
  (property "Mouser Part Number" "" (at 140.97 64.77 0) (effects (font (size 1.27 1.27)) (hide yes)))
  (property "taydaelectronics.com" "" (at 140.97 64.77 0) (effects (font (size 1.27 1.27)) (hide yes)))
  (pin "A1")
  (pin "12")
  (pin "14")
  (pin "A2")
  (pin "11"))
 (symbol
  (lib_id "Connector:Conn_Coaxial")
  (at 123.19 83.82 270)
  (unit 1)
  (exclude_from_sim no)
  (in_bom yes)
  (on_board yes)
  (dnp no)
  (property "Reference" "J1" (at 128.27 85.09 90) (effects (font (size 1.27 1.27)) (justify right)))
  (property "Value" "Tuner Input" (at 128.27 87.63 90) (effects (font (size 1.27 1.27)) (justify right)))
  (property "Footprint" "Connector_Coaxial:SMA_Amphenol_901-144_Vertical" (at 123.19 83.82 0) (effects (font (size 1.27 1.27)) (hide yes)))
  (property "Datasheet" "~" (at 123.19 83.82 0) (effects (font (size 1.27 1.27)) (hide yes)))
  (property "Description" "" (at 123.19 83.82 0) (effects (font (size 1.27 1.27))))
  (property "Mouser Part Number" "712-CONSMA001-G" (at 123.19 83.82 0) (effects (font (size 1.27 1.27)) (hide yes)))
  (property "taydaelectronics.com" "" (at 123.19 83.82 0) (effects (font (size 1.27 1.27)) (hide yes)))
  (pin "1")
  (pin "2"))
 (symbol
  (lib_id "power:GND")
  (at 100.33 140.97 0)
  (mirror y)
  (unit 1)
  (exclude_from_sim no)
  (in_bom yes)
  (on_board yes)
  (dnp no)
  (property "Reference" "#PWR01" (at 100.33 147.32 0) (effects (font (size 1.27 1.27)) (hide yes)))
  (property "Value" "GND" (at 97.79 143.51 90) (effects (font (size 1.27 1.27))))
  (property "Footprint" "" (at 100.33 140.97 0) (effects (font (size 1.27 1.27)) (hide yes)))
  (property "Datasheet" "" (at 100.33 140.97 0) (effects (font (size 1.27 1.27)) (hide yes)))
  (property "Description" "" (at 100.33 140.97 0) (effects (font (size 1.27 1.27)) (hide yes)))
  (pin "1"))
 (sheet_instances
  (path ""
   (page "1")))
 (embedded_fonts no))
